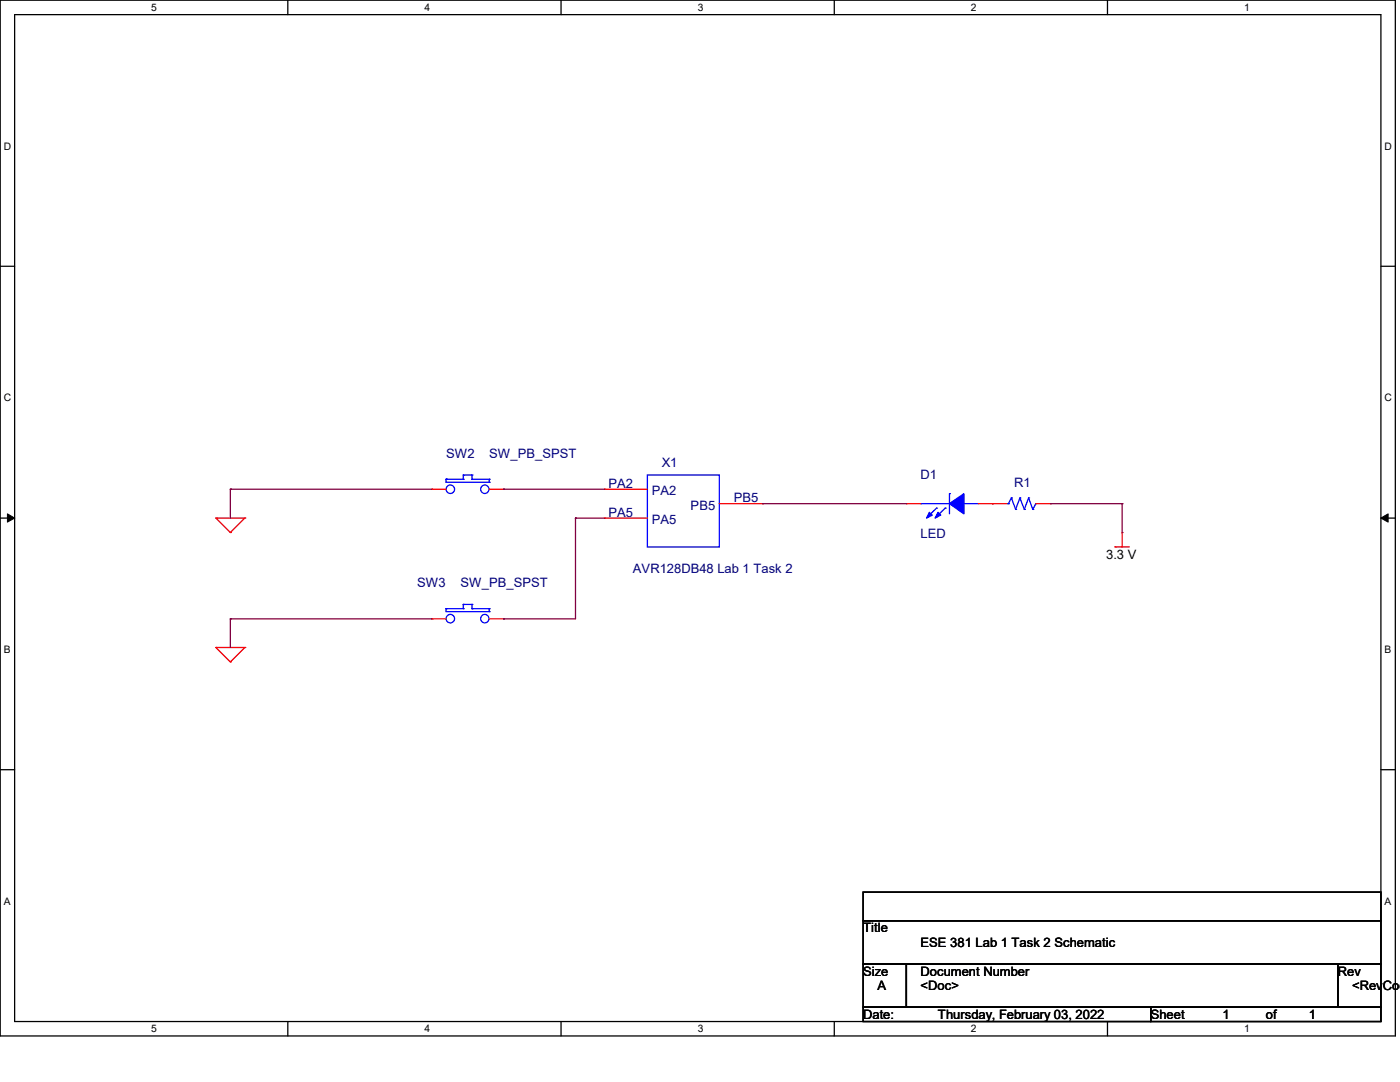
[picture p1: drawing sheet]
<svg xmlns="http://www.w3.org/2000/svg" width="279mm" height="216mm" viewBox="0 0 279 216" stroke-linecap="round" stroke-linejoin="round" font-family="sans-serif">
<path d="M0 0h278.5v206.7h-278.5zM2.9 2.9h272.7v200.9h-272.7z" fill="none" stroke="#000" stroke-width=".25"/>
<g fill="#fff">
<path d="M30.2 .3h1.1v2.3h-1.1z"/>
<path d="M30.2 204.1h1.1v2.3h-1.1z"/>
</g>
<path d="M57.4 0v2.9M57.4 203.8v2.9" fill="none" stroke="#000" stroke-width=".25"/>
<g fill="#fff">
<path d="M84.7 .3h1.1v2.3h-1.1z"/>
<path d="M84.7 204.1h1.1v2.3h-1.1z"/>
</g>
<path d="M112 0v2.9M112 203.8v2.9" fill="none" stroke="#000" stroke-width=".25"/>
<g fill="#fff">
<path d="M139.2 .3h1.1v2.3h-1.1z"/>
<path d="M139.2 204.1h1.1v2.3h-1.1z"/>
</g>
<path d="M166.5 0v2.9M166.5 203.8v2.9" fill="none" stroke="#000" stroke-width=".25"/>
<g fill="#fff">
<path d="M193.8 .3h1.1v2.3h-1.1z"/>
<path d="M193.8 204.1h1.1v2.3h-1.1z"/>
</g>
<path d="M221 0v2.9M221 203.8v2.9" fill="none" stroke="#000" stroke-width=".25"/>
<g fill="#fff">
<path d="M248.3 .3h1.1v2.3h-1.1z"/>
<path d="M248.3 204.1h1.1v2.3h-1.1z"/>
<path d="M.8 28h1.4v2.3h-1.4z"/>
<path d="M276.3 28h1.4v2.3h-1.4z"/>
<path d="M.8 78.2h1.4v2.3h-1.4z"/>
<path d="M276.3 78.2h1.4v2.3h-1.4z"/>
</g>
<path d="M0 53.1h2.9M275.6 53.1h2.9" fill="none" stroke="#000" stroke-width=".25"/>
<g fill="#fff">
<path d="M.8 128.5h1.3v2.2h-1.3z"/>
<path d="M276.3 128.5h1.3v2.2h-1.3z"/>
</g>
<path d="M0 103.4h2.9M275.6 103.4h2.9" fill="none" stroke="#000" stroke-width=".25"/>
<path d="M1.5 102.5l1.4 .9-1.4 .8zM275.6 103.4l1.4-.9v1.7z" fill="#000" stroke="#000" stroke-width=".2"/>
<g fill="#fff">
<path d="M.8 178.7h1.3v2.2h-1.3z"/>
<path d="M276.3 178.7h1.3v2.2h-1.3z"/>
</g>
<path d="M0 153.6h2.9M275.6 153.6h2.9M172.3 178h103.3v5.7h-103.3zM172.3 183.7h103.3v8.7h-103.3zM172.3 192.4h8.6v8.6h-8.6zM180.9 192.4h86.1v8.6h-86.1zM267 192.4h8.6v8.6h-8.6zM172.3 201h57.4v2.8h-57.4zM229.7 201h45.9v2.8h-45.9z" fill="none" stroke="#000" stroke-width=".25"/>
<g fill="none" stroke="#f00" stroke-width=".25">
<path d="M86.1 97.6h.1M86.1 97.6h2.9M97.6 97.6h2.9M100.5 97.6h.1M120.6 97.6h.1M120.6 97.6h8.6M43.1 103.4h.1M43.1 103.4h5.8M43.1 103.4l2.9 2.9M46 106.3h.1M48.9 103.4h.1M48.9 103.4l-2.9 2.9"/>
<path d="M120.6 103.4h.1M120.6 103.4h8.6M143.6 100.5h8.6M152.2 100.5h.1M180.9 100.5h.1M180.9 100.5h2.8M195.2 100.5h5.8M198.1 100.5h.1M206.7 100.5h2.9M209.6 100.5h.1M222.5 109.1h.1M222.5 109.1h2.9"/>
<path d="M223.9 106.3h.1M223.9 106.3v2.8M43.1 129.2h.1M43.1 129.2h5.8M43.1 129.2l2.9 2.9M46 132.1h.1M48.9 129.2h.1M48.9 129.2l-2.9 2.9M86.1 123.5h.1M86.1 123.5h2.9M97.6 123.5h2.9M100.5 123.5h.1"/>
</g>
<g fill="none" stroke="#00f" stroke-width=".25">
<path d="M89 95.6h.1M89 95.6v.6h8.6M89 95.6h3.5M92.5 94.8h.1M92.5 95.6h.1M92.5 94.8h1.7M92.5 94.8v.8M94.2 95.6h.1M94.2 94.8h.1M94.2 95.6h3.4M94.2 94.8v.8M97.6 96.2h.1"/>
<path d="M97.6 95.6h.1M97.6 95.6v.6M129.2 94.8h14.4v14.3h-14.4zM189.5 98.5h.1M189.5 98.5v4M201.8 99.4h.1M201.8 99.4l-.5 1.1M201.8 99.4l.9 2.2M203.5 99.4h.1M203.5 99.4l-.8 2.2M203.5 99.4l.9 2.2M205.3 99.4h.1"/>
<path d="M205.3 99.4l-.9 2.2M205.3 99.4l.8 2.2M183.7 100.5h.1M183.7 100.5h5.8M186.9 101.4h.1M186.9 101.4l-1.7 1.7M188.6 101.4h.1M188.6 101.4l-1.7 1.7M192.4 100.5h.1M192.4 100.5h2.8M201 100.5h.3M201.3 100.5h.1"/>
<path d="M202.7 101.6h.1M204.4 101.6h.1M206.1 101.6h.1M206.7 100.5h.1M206.7 100.5l-.6 1.1M89 121.5h.1M89 121.5v.5h8.6M89 121.5h3.5M92.5 120.6h.1M92.5 121.5h.1M92.5 120.6v.9M92.5 120.6h1.7"/>
<path d="M94.2 121.5h.1M94.2 120.6h.1M94.2 120.6v.9M94.2 121.5h3.4M97.6 122h.1M97.6 121.5h.1M97.6 121.5v.5"/>
<circle cx="89.9" cy="97.6" r=".85"/>
<circle cx="96.7" cy="97.6" r=".83"/>
<circle cx="89.9" cy="123.4" r=".85"/>
<circle cx="96.7" cy="123.4" r=".83"/>
</g>
<g fill="#00f" stroke="#00f" stroke-width=".25">
<path d="M189.5 100.5l2.9-2v4z" fill-rule="evenodd"/>
<path d="M185.5 102.2l.6 .6-1.2 .6z" fill-rule="evenodd"/>
<path d="M187.2 102.2l.5 .6-1.1 .6z" fill-rule="evenodd"/>
</g>
<g fill="none" stroke="#800040" stroke-width=".25">
<path d="M46 97.6h.1M46 97.6h40.1M46 97.6v5.8M100.5 97.6h.1M100.5 97.6h20.1M114.9 103.4h.1M114.9 103.4v20.1h-14.4M114.9 103.4h5.7M152.2 100.5h.1M152.2 100.5h28.7M209.6 100.5h.1M209.6 100.5h14.3"/>
<path d="M223.9 100.5h.1M223.9 100.5v5.8M46 123.5h.1M46 123.5v5.7M46 123.5h40.1M100.5 123.5h.1"/>
</g>
<g font-size="2.6" fill="#000080">
<text x="89" y="91.4">SW2</text>
<text x="97.6" y="91.4">SW_PB_SPST</text>
<text x="132.1" y="93.1">X1</text>
<text x="183.7" y="95.7">D1</text>
<text x="121.5" y="97.4">PA2</text>
<text x="130.1" y="98.8">PA2</text>
<text x="137.8" y="101.7">PB5</text>
<text x="146.4" y="100.2">PB5</text>
<text x="202.4" y="97.1">R1</text>
<text x="121.5" y="103.1">PA5</text>
<text x="130.1" y="104.6">PA5</text>
<text x="183.7" y="107.4">LED</text>
<text x="83.3" y="117.2">SW3</text>
<text x="91.9" y="117.2">SW_PB_SPST</text>
<text x="126.3" y="114.3">AVR128DB48 Lab 1 Task 2</text>
</g>
<g font-size="2.6">
<text x="220.8" y="111.5">3.3 V</text>
<text x="172.3" y="186.1">Title</text>
<text x="183.7" y="188.9">ESE 381 Lab 1 Task 2 Schematic</text>
<text x="172.3" y="194.7">Size</text>
<text x="175.1" y="197.6">A</text>
<text x="183.7" y="194.7">Document Number</text>
<text x="183.7" y="197.6">&lt;Doc&gt;</text>
<text x="267" y="194.7">Rev</text>
<text x="269.8" y="197.6">&lt;RevCod</text>
<text x="172.3" y="203.3">Date:</text>
<text x="187.2" y="203.3">Thursday, February 03, 2022</text>
<text x="229.7" y="203.3">Sheet</text>
<text x="244" y="203.3">1</text>
<text x="252.6" y="203.3">of</text>
<text x="261.2" y="203.3">1</text>
</g>
<g font-size="2.1">
<text x="30.2" y="2.2">5</text>
<text x="84.7" y="2.2">4</text>
<text x="139.2" y="2.2">3</text>
<text x="193.8" y="2.2">2</text>
<text x="248.3" y="2.2">1</text>
<text x=".8" y="29.8">D</text>
<text x="276.3" y="29.8">D</text>
<text x=".8" y="80.1">C</text>
<text x="276.3" y="80.1">C</text>
<text x=".8" y="130.3">B</text>
<text x="276.3" y="130.3">B</text>
<text x=".8" y="180.5">A</text>
<text x="276.3" y="180.5">A</text>
<text x="30.2" y="206">5</text>
<text x="84.7" y="206">4</text>
<text x="139.2" y="206">3</text>
<text x="193.8" y="206">2</text>
<text x="248.3" y="206">1</text>
</g>
</svg>
